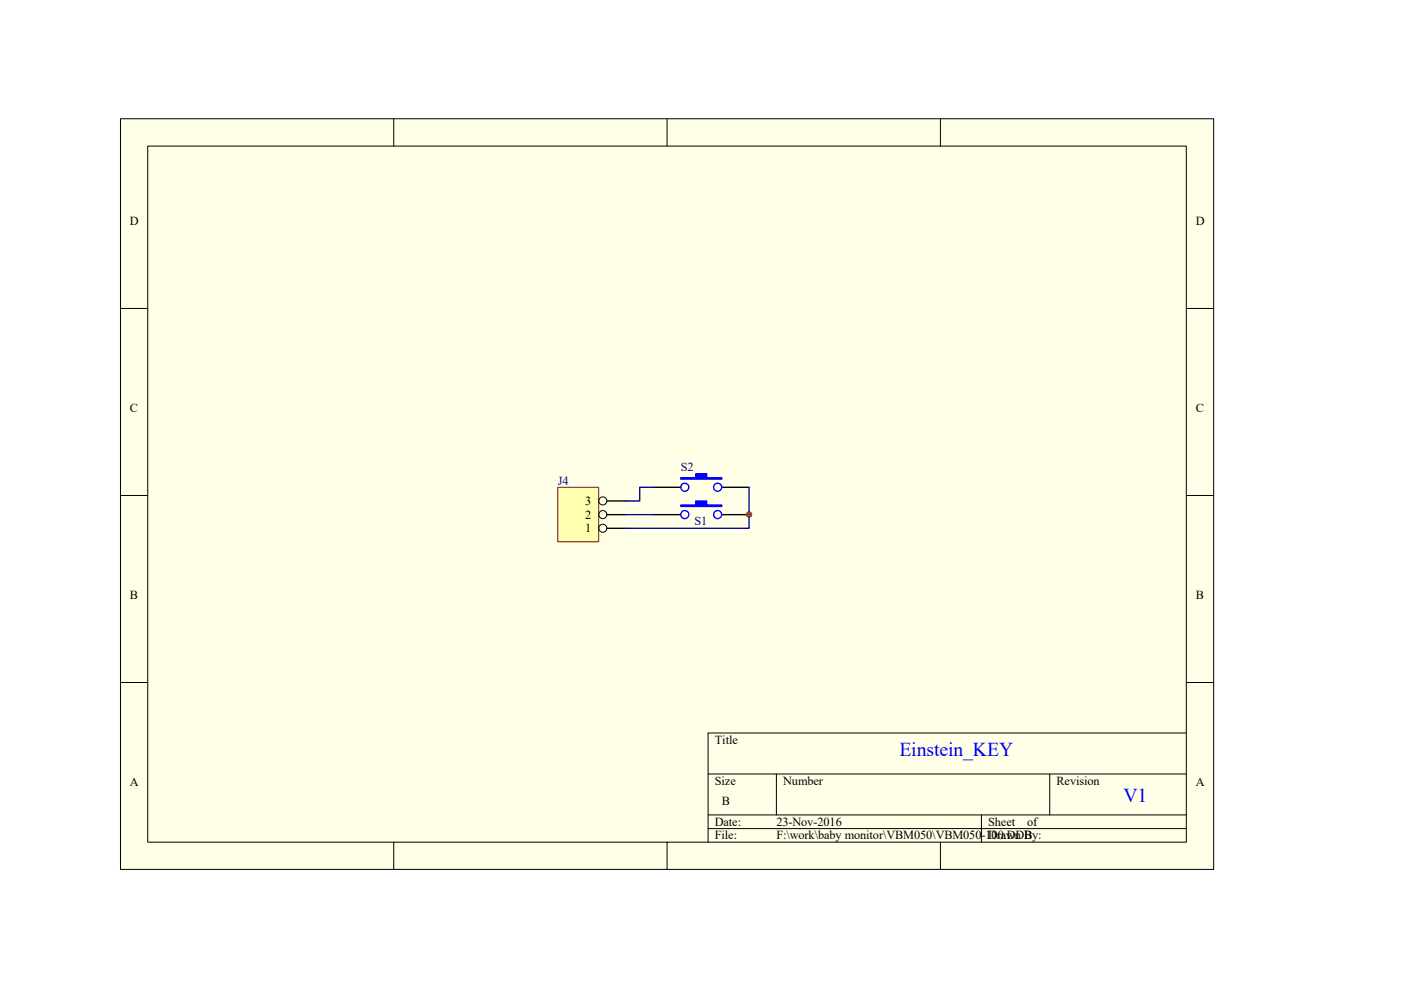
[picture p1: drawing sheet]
<svg xmlns="http://www.w3.org/2000/svg" width="297mm" height="210mm" viewBox="0 0 297 210" stroke-linecap="round" stroke-linejoin="round" font-family="sans-serif">
<path d="M25.5 25.2h231.8v159.2h-231.8z" fill="#ffffe8"/>
<g fill="none" stroke="#000" stroke-width=".21">
<path d="M25.5 25.2h231.8v159.2h-231.8zM31.3 31h220.2v147.6h-220.2zM83.5 25.2v5.8M141.4 25.2v5.8M199.4 25.2v5.8M25.5 65.4h5.8M251.5 65.4h5.8M25.5 105.1h5.8M251.5 105.1h5.8M25.5 144.8h5.8M251.5 144.8h5.8M251.5 155.5h-101.4v23.1"/>
<path d="M83.5 178.6v5.8M141.4 178.6v5.8M150.1 164.2h101.4M150.1 172.8h101.4M150.1 175.7h101.4M164.6 164.2v8.6M199.4 178.6v5.8M208.1 172.8v5.8M222.6 164.2v8.6"/>
</g>
<path d="M118.3 103.4h8.6v11.5h-8.6z" fill="#ffffb0"/>
<path d="M118.3 103.4h8.6v11.5h-8.6z" fill="none" stroke="#800000" stroke-width=".21"/>
<g fill="none" stroke="#000" stroke-width=".21">
<circle cx="127.8" cy="109.1" r=".86"/>
<circle cx="127.8" cy="112" r=".86"/>
<circle cx="127.8" cy="106.2" r=".86"/>
</g>
<path d="M128.7 112.1h4.1M128.7 109.2h4.1M128.7 106.3h4.1M138.5 109.2h5.8M138.5 103.4h5.8M153 109.2h5.8M153 103.4h5.8" fill="none" stroke="#000" stroke-width=".29"/>
<g fill="#00f" stroke="#00f" stroke-width=".29">
<path d="M144.3 101.3h3.2v-.8h2.3v.8h3.2v.3h-8.7z" fill-rule="evenodd"/>
<path d="M144.3 107.1h3.2v-.8h2.3v.8h3.2v.3h-8.7z" fill-rule="evenodd"/>
</g>
<g fill="none" stroke="#00f" stroke-width=".29">
<circle cx="145.2" cy="103.3" r=".86"/>
<circle cx="145.2" cy="109.1" r=".86"/>
<circle cx="152.2" cy="109.1" r=".86"/>
<circle cx="152.2" cy="103.3" r=".86"/>
</g>
<path d="M132.8 109.2h5.7M138.5 103.4h-2.9v2.9h-2.8M158.8 103.4v8.7h-26" fill="none" stroke="#000080" stroke-width=".29"/>
<circle cx="158.8" cy="109.1" r=".57" fill="#800000" stroke="#800000" stroke-width=".21"/>
<g font-size="4.2" fill="#00f">
<text x="190.7" y="160.3">Einstein_KEY</text>
<text x="238.2" y="170.2">V1</text>
</g>
<g font-size="2.6">
<text x="27.6" y="47.8">D</text>
<text x="253.6" y="47.8">D</text>
<text x="27.6" y="87.4">C</text>
<text x="253.6" y="87.4">C</text>
<text x="124.1" y="107.1">3</text>
<text x="124.1" y="112.9">1</text>
<text x="124.1" y="110">2</text>
<text x="27.6" y="127.1">B</text>
<text x="253.6" y="127.1">B</text>
<text x="151.6" y="157.8">Title</text>
<text x="27.6" y="166.8">A</text>
<text x="151.6" y="166.5">Size</text>
<text x="166.1" y="166.5">Number</text>
<text x="224" y="166.5">Revision</text>
<text x="253.6" y="166.8">A</text>
<text x="153" y="170.8">B</text>
<text x="151.6" y="175.1">Date:</text>
<text x="151.6" y="178">File:</text>
<text x="164.6" y="178">F:\work\baby monitor\VBM050\VBM050-100.DDB</text>
<text x="164.6" y="175.1">23-Nov-2016</text>
<text x="209.5" y="175.1">Sheet</text>
<text x="209.5" y="178">Drawn By:</text>
<text x="217.8" y="175.1">of</text>
</g>
<g font-size="2.6" fill="#000080">
<text x="144.3" y="99.9">S2</text>
<text x="118.3" y="102.8">J4</text>
<text x="147.2" y="111.4">S1</text>
</g>
</svg>
